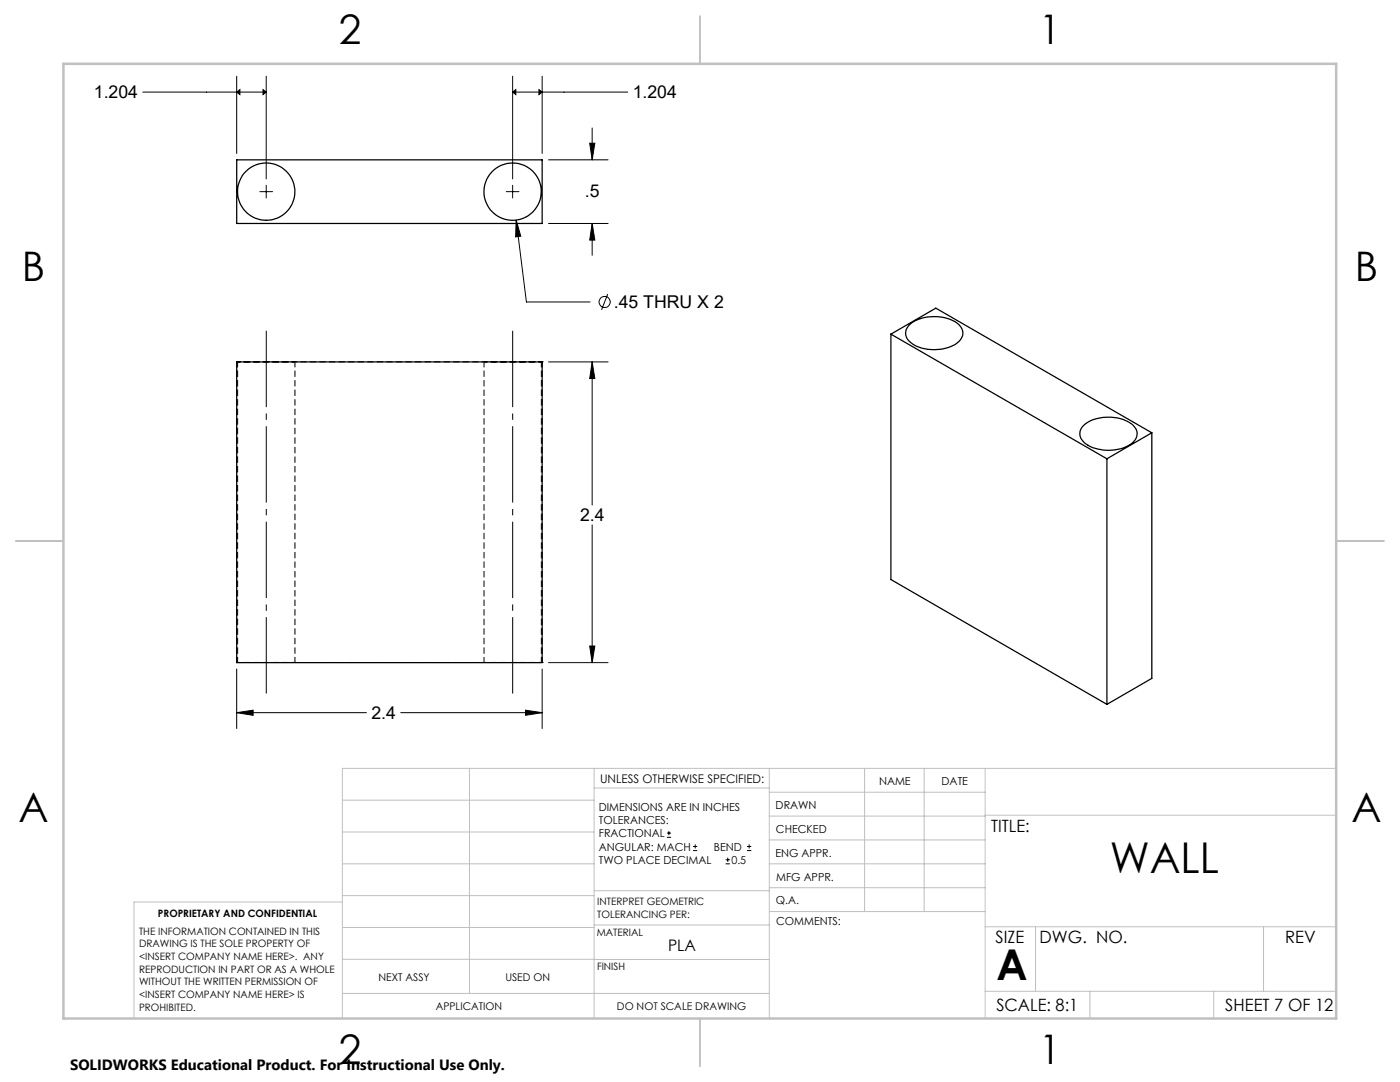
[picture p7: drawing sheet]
<svg xmlns="http://www.w3.org/2000/svg" width="279mm" height="216mm" viewBox="0 0 279 216" stroke-linecap="round" stroke-linejoin="round" font-family="sans-serif">
<path d="M47.2 72.2h.1M108.2 72.2h.1M47.2 132.2h.1M108.2 132.2h.1" fill="none" stroke="#000" stroke-width=".2" stroke-dasharray="1.3 .6"/>
<path d="M53.1 72.2h5.8h-11.5h5.7M102.3 72.2h5.7h-11.4h5.7M108.2 72.2h-61M47.2 132.2h61M53.1 132.2h5.8h-11.5h5.7M102.3 132.2h5.7h-11.4h5.7" fill="none" stroke="#000" stroke-width=".2" stroke-dasharray="1.3 .6" stroke-dashoffset=".6" stroke-linecap="butt"/>
<path d="M47.2 72.2v60M47.4 72.2v60M96.6 72.2v60M58.9 132.2v-60M108 132.2v-60M108.2 132.2v-60" fill="none" stroke="#000" stroke-width=".2" stroke-dasharray="1.3 .6" stroke-dashoffset=".2" stroke-linecap="butt"/>
<g fill="none" stroke="#000" stroke-width=".25">
<path d="M47.2 31.9h61v12.7h-61zM47.2 72.2h61v60h-61zM177.8 66.7l43.1 24.8M177.8 66.7v48.9l43.1 24.9M177.8 66.7l9-5.2 43.1 24.9M181.4 64.9a8.2 8.2 0 0 1 8.6-1 2.68 2.68 0 0 1 2 3.4 6 6 0 0 1-5.6 2.5 6.3 6.3 0 0 1-5.4-2.3 2.19 2.19 0 0 1 .4-2.6zM216.4 84.8a8.4 8.4 0 0 1 9.8 .1 2.31 2.31 0 0 1-.6 3.8 8.5 8.5 0 0 1-9.2-.3 2.23 2.23 0 0 1 0-3.6zM220.9 91.5v49M229.9 86.4l-9 5.1M229.9 86.4v49l-9 5.1"/>
<circle cx="53.1" cy="38.2" r="5.7"/>
<circle cx="102.3" cy="38.2" r="5.7"/>
</g>
<g fill="none" stroke="#000" stroke-width=".2">
<path d="M28.5 18.4h24.6M47.2 18.4l.7-.5v1zM47.2 15.2v15.4M52.5 17.9l.6 .5-.6 .5zM53.1 15.2v20.5M102.3 18.4l.6-.5v1zM102.3 15.2v20.5M102.3 18.4h23M107.6 17.9l.6 .5-.6 .5zM108.2 15.2v15.4M51.9 38.2h2.5M53.1 37v2.5"/>
<path d="M101 38.2h2.6M102.3 37v2.5M109.5 31.9h11.9M117.7 28.6h1l-.5 3.3zM118.2 25.5v6.4M103 43.9l.9 3.2-1 .2zM103 43.9l2.1 16.4h12.7M109.5 44.6h11.9M118.2 44.6l.5 3.3h-1zM118.2 44.6v6.3M121.3 58.7l-1.2 3.1M109.5 72.2h11.9"/>
<path d="M118.2 72.2l.5 3.3h-1zM118.2 72.2v28.6M118.2 104.7v27.5M47.2 133.5v11.9M108.2 133.5v11.9M109.5 132.2h11.9M117.7 128.9h1l-.5 3.3zM47.2 142.2l3.3-.5v1zM47.2 142.2h25.9M80 142.2h28.2M104.9 141.7l3.3 .5-3.3 .5zM133.1 167.1h.8"/>
<path d="M133.1 166.2h.8M133.5 165.8v.9M138.3 169.7h.8M138.3 168.9h.8M138.7 168.5v.8M144.8 172.4h.9M144.8 171.6h.9M145.2 171.1v.9M149.1 169.7h.8M149.1 168.9h.8M149.5 168.5v.8"/>
<circle cx="120.7" cy="60.3" r="1.12"/>
</g>
<path d="M53.1 65.8v72.7M102.3 138.5v-72.7" fill="none" stroke="#000" stroke-width=".2" stroke-dasharray="15.2 1.3 1.3 1.3" stroke-dashoffset="-.2" stroke-linecap="butt"/>
<g fill="none" stroke="#c0c0c0" stroke-width=".2">
<path d="M68.3 159.7h50.3M93.7 153.3v44.9M118.6 153.3v49.9M118.6 157.2h34.9M153.5 153.3v49.9M153.5 158.1h43.1M172.5 153.3v28.6M184.4 153.3v28.6M196.6 153.3v49.9M266.7 153.3h-198.4v49.9M68.3 178.7h50.3M68.3 172.4h50.3"/>
<path d="M68.3 166h50.3M68.3 180h-41.6v23.2M118.6 177.7h35M153.5 167.6h43.1M153.5 162.8h43.1M153.5 172.4h43.1M153.5 177.1h43.1M196.6 162.7h70.1M68.3 198.2h85.2M68.3 191.4l85.2 .1M68.3 185.1h50.3M118.6 184.6h35"/>
<path d="M153.6 181.9h43M196.6 197.8h70.1M196.6 184.9h70.1M206.7 184.9v12.9M217.5 197.8v5.4M242.2 197.8v5.4M252.2 184.9v12.9"/>
</g>
<path d="M139.7 3.2v9.5M3.1 107.9h9.6M266.7 107.9h9.5M139.7 203.2v9.6" fill="none" stroke="#c0c0c0" stroke-width=".25"/>
<path d="M12.7 12.7h254v190.5h-254z" fill="none" stroke="#c0c0c0" stroke-width=".5"/>
<path d="M117.7 128.9h1l-.5 3.3zM118.2 72.2l.5 3.3h-1zM47.2 142.2l3.3-.5v1zM104.9 141.7l3.3 .5-3.3 .5zM117.7 28.6h1l-.5 3.3zM118.2 44.6l.5 3.3h-1zM103 43.9l-.1 3.4 1-.2zM102.3 18.4l.6-.5v1zM107.6 17.9l.6 .5-.6 .5zM52.5 17.9l.6 .5-.6 .5zM47.2 18.4l.7-.5v1z" fill="#000"/>
<g font-size="8.5">
<text x="221.5" y="174.2">WALL</text>
<text x="198.9" y="195.5">A</text>
</g>
<g font-size="8.1">
<text x="67.6" y="8.9">2</text>
<text x="207.3" y="8.9">1</text>
<text x="4.4" y="56.2">B</text>
<text x="270.4" y="56.2">B</text>
<text x="3.7" y="164.1">A</text>
<text x="269.7" y="164.1">A</text>
<text x="67.6" y="212.4">2</text>
<text x="207.3" y="212.4">1</text>
</g>
<g font-size="3.5">
<text x="18.7" y="19.5">1.204</text>
<text x="126.3" y="19.5">1.204</text>
<text x="116.7" y="39.3">.5</text>
<text x="122.5" y="61.4">.45 THRU X 2</text>
<text x="115.8" y="103.9">2.4</text>
<text x="74.1" y="143.4">2.4</text>
</g>
<g font-size="3.4">
<text x="197.8" y="166">TITLE:</text>
<text x="198.7" y="188.1">SIZE</text>
<text x="207.5" y="188.1">DWG. NO.</text>
<text x="256.5" y="188.2">REV</text>
<text x="198.8" y="201.7">SCALE: 8:1</text>
<text x="244.5" y="201.7">SHEET 7 OF 12</text>
</g>
<text font-size="3.2" x="133.3" y="189.8">PLA</text>
<text font-size="3" x="14" y="213.5">SOLIDWORKS Educational Product. For Instructional Use Only.</text>
<text font-size="2.4" x="119.8" y="156.2">UNLESS OTHERWISE SPECIFIED:</text>
<g font-size="2.2">
<text x="119.5" y="161.8">DIMENSIONS ARE IN INCHES</text>
<text x="154.8" y="161.4">DRAWN</text>
<text x="175.4" y="156.6">NAME</text>
<text x="187.9" y="156.7">DATE</text>
<text x="119.5" y="164.4">TOLERANCES:</text>
<text x="119.5" y="167.1">FRACTIONAL</text>
<text x="154.9" y="166.3">CHECKED</text>
<text x="119.5" y="169.7">ANGULAR: MACH</text>
<text x="119.5" y="172.4">TWO PLACE DECIMAL</text>
<text x="142.5" y="169.7">BEND</text>
<text x="146" y="172.4">0.5</text>
<text x="154.8" y="170.9">ENG APPR.</text>
<text x="154.9" y="175.7">MFG APPR.</text>
<text x="154.9" y="180.4">Q.A.</text>
<text x="154.9" y="184.6">COMMENTS:</text>
</g>
<g font-size="2.1">
<text x="75.5" y="195.7">NEXT ASSY</text>
<text x="100.9" y="195.7">USED ON</text>
<text x="86.9" y="201.5">APPLICATION</text>
<text x="123.1" y="201.6">DO NOT SCALE DRAWING</text>
</g>
<g font-size="2">
<text x="31.5" y="182.9">PROPRIETARY AND CONFIDENTIAL</text>
<text x="119.2" y="180.6">INTERPRET GEOMETRIC</text>
<text x="119.2" y="183.1">TOLERANCING PER:</text>
<text x="27.8" y="186.5">THE INFORMATION CONTAINED IN THIS</text>
<text x="27.8" y="189">DRAWING IS THE SOLE PROPERTY OF</text>
<text x="27.8" y="191.6">&lt;INSERT COMPANY NAME HERE&gt;. ANY</text>
<text x="119.1" y="186.7">MATERIAL</text>
<text x="27.8" y="194.1">REPRODUCTION IN PART OR AS A WHOLE</text>
<text x="27.8" y="196.6">WITHOUT THE WRITTEN PERMISSION OF</text>
<text x="119.1" y="193.5">FINISH</text>
<text x="27.8" y="199.1">&lt;INSERT COMPANY NAME HERE&gt; IS</text>
<text x="27.8" y="201.7">PROHIBITED.</text>
</g>
</svg>
